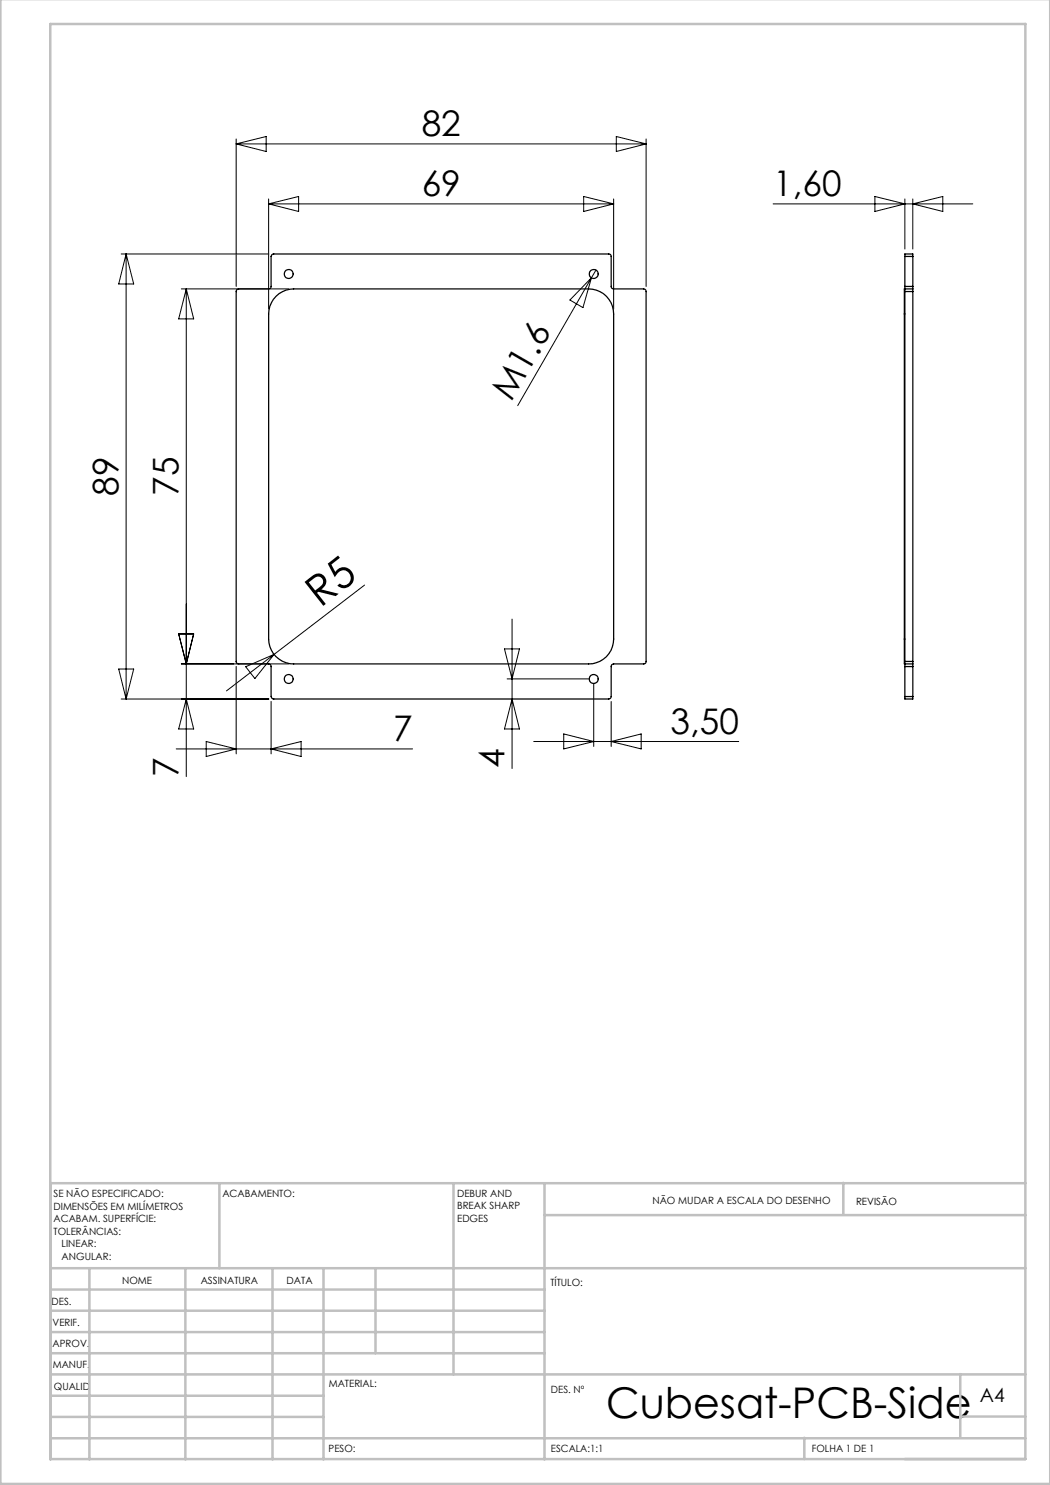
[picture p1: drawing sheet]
<svg xmlns="http://www.w3.org/2000/svg" width="210mm" height="297mm" viewBox="0 0 210 297" stroke-linecap="round" stroke-linejoin="round" font-family="sans-serif">
<g fill="none" stroke="#c0c0c0" stroke-width=".5">
<path d="M.1 -.1v296.9h209.9v-296.9M10.1 4.8h195v287h-195zM43.9 236.6v17M90.7 236.6v38.3M108.9 236.6v55.3M168.7 236.6v6.3M205.1 236.6h-195v55.3M10.1 253.6h195M10.1 257.9h98.8M17.9 253.6v38.3M37.1 253.6v38.3M54.5 253.6v38.3"/>
<path d="M64.7 253.6v38.3M75.1 253.6v17M108.9 243h96.2M10.1 270.6h98.8M10.1 266.4h98.8M10.1 262.1h98.8M10.1 279.1h54.6M10.1 274.9h195M192.1 274.8v12.7M10.1 287.7h195M10.1 283.4h54.6M160.9 287.5v4.3"/>
<path d="M192.1 283.3h13"/>
</g>
<g fill="none" stroke="#000" stroke-width=".2">
<path d="M47.2 27.8v29.5M47.2 28.8h82M47.2 28.8l6-1.5v3zM53.7 39.8v22M116.7 39.3l6 1.5-6 1.5zM122.7 39.8v22M123.3 27.3l5.9 1.5-5.9 1.5zM129.2 27.8v29.5M175 39.3l6 1.5-6 1.5zM181 39.8v10M182.6 39.8v10M24.2 50.8h29.6"/>
<path d="M25.2 50.8v89M25.2 50.8l1.5 6h-3zM36.3 57.8h21.4M37.3 57.8v97.5M37.3 57.8l1.4 6h-3zM53.7 40.8h69M53.7 40.8l6-1.5v3zM118.3 55.6l-14.8 25.5M118.3 55.6l-1.7 5.9-2.6-1.5zM119.2 54l-.9 1.6M154.6 40.8h40M182.6 40.8l6-1.5v3z"/>
<path d="M72.9 117l-27.6 21.2M23.7 133.8h3l-1.5 6zM24.2 139.8h29.6M35.7 126.8h3l-1.4 6zM36.3 132.8h21.4M37.3 139.8l1.4 6h-3zM47.2 133.3v17.5M49.1 133.3l5.7-2.4-3.8 4.8zM100.9 129.8h3l-1.5 6zM101.4 135.8h16.4M102.4 123.8v29.9M102.4 139.8l1.5 6h-3z"/>
<path d="M118.7 136.8v12.5M35.2 149.8h47.3M41.2 148.3l6 1.5-6 1.5zM54.2 140.3v10.5M54.2 149.8l6-1.5v3zM106.8 148.3h40.9M112.7 146.8l6 1.5-6 1.5zM122.2 140.3v9M122.2 148.3l6-1.5v3z"/>
</g>
<g fill="none" stroke="#000" stroke-width=".25">
<path d="M47.4 57.9l.3-.1 6.3-.1 .2-.3v-6.1l.1-.3 .3-.2h67.2l.4 .4 .1 6.4 .3 .2h6.1a.49 .49 0 0 1 .5 .5v74.1l-.4 .4h-6.1a.49 .49 0 0 0-.5 .5v6.1l-.1 .3-.4 .1h-66.9l-.4-.1-.2-.4v-6a.49 .49 0 0 0-.5-.5h-6.1l-.4-.4v-74.2zM55.2 59.3a5.2 5.2 0 0 1 3.5-1.5h59a5 5 0 0 1 5 5v65a4.9 4.9 0 0 1-5 5h-59a5 5 0 0 1-5-5v-65a4.9 4.9 0 0 1 1.5-3.5zM181 57.3v1M181 51.3v-.5h1.6v.5M181 51.3v6M181 58.3v74M181 58.3h1.6M181 57.3h1.6M181 51.3h1.6M182.6 57.8v.5M182.6 57.3v.5M182.6 57.8h-1.7v5"/>
<path d="M182.6 51.3v6M182.6 58.3v74M180.9 62.8v65M180.9 62.8h.1M180.9 127.8v5h1.7M180.9 127.8h.1M181 132.3v1M181 139.3v.5h1.6v-.5M181 132.3h1.6M181 133.3v6M181 133.3h1.6M181 139.3h1.6"/>
<path d="M182.6 132.3v.5M182.6 132.8v.5M182.6 133.3v6"/>
<circle cx="57.7" cy="54.8" r=".9"/>
<circle cx="118.7" cy="54.8" r=".9"/>
<circle cx="57.7" cy="135.8" r=".9"/>
<circle cx="118.7" cy="135.8" r=".9"/>
</g>
<g font-size="8.5">
<text x="64.1" y="121.6" transform="rotate(-38 64.1 121.6)">R5</text>
<text x="121.2" y="283.5">Cubesat-PCB-Side</text>
</g>
<g font-size="7.1">
<text x="84.3" y="27.2">82</text>
<text x="84.3" y="39.2">69</text>
<text x="154.6" y="39.2">1,60</text>
<text x="102.3" y="80.4" transform="rotate(-60 102.3 80.4)">M1.6</text>
<text x="23.7" y="99.2" transform="rotate(-90 23.7 99.2)">89</text>
<text x="35.7" y="99.2" transform="rotate(-90 35.7 99.2)">75</text>
<text x="78.6" y="148.2">7</text>
<text x="134.1" y="146.7">3,50</text>
<text x="35.7" y="155.3" transform="rotate(-90 35.7 155.3)">7</text>
<text x="100.9" y="153.7" transform="rotate(-90 100.9 153.7)">4</text>
</g>
<text font-size="3.9" x="196" y="280.4">A4</text>
<g font-size="2">
<text x="10.7" y="239.5">SE NÃO ESPECIFICADO:</text>
<text x="44.5" y="239.5">ACABAMENTO:</text>
<text x="91.4" y="239.4">DEBUR AND</text>
<text x="10.7" y="242">DIMENSÕES EM MILÍMETROS</text>
<text x="10.7" y="244.5">ACABAM. SUPERFÍCIE:</text>
<text x="91.4" y="241.9">BREAK SHARP</text>
<text x="91.4" y="244.4">EDGES</text>
<text x="130.5" y="240.8">NÃO MUDAR A ESCALA DO DESENHO</text>
<text x="171.2" y="241">REVISÃO</text>
<text x="10.7" y="247">TOLERÂNCIAS:</text>
<text x="12.3" y="249.5">LINEAR:</text>
<text x="12.3" y="252">ANGULAR:</text>
<text x="24.4" y="256.9">NOME</text>
<text x="40.1" y="256.8">ASSINATURA</text>
<text x="57.3" y="256.8">DATA</text>
<text x="110.1" y="257.1">TÍTULO:</text>
<text x="10.3" y="260.9">DES.</text>
<text x="10.5" y="269.3">APROV.</text>
<text x="10.5" y="265.2">VERIF.</text>
<text x="10.6" y="273.6">MANUF.</text>
<text x="10.8" y="278">QUALID</text>
<text x="65.8" y="277.4">MATERIAL:</text>
<text x="110.2" y="278.5">DES. Nº</text>
<text x="65.7" y="290.4">PESO:</text>
<text x="110.2" y="290.5">ESCALA:1:1</text>
<text x="162.4" y="290.4">FOLHA 1 DE 1</text>
</g>
</svg>
